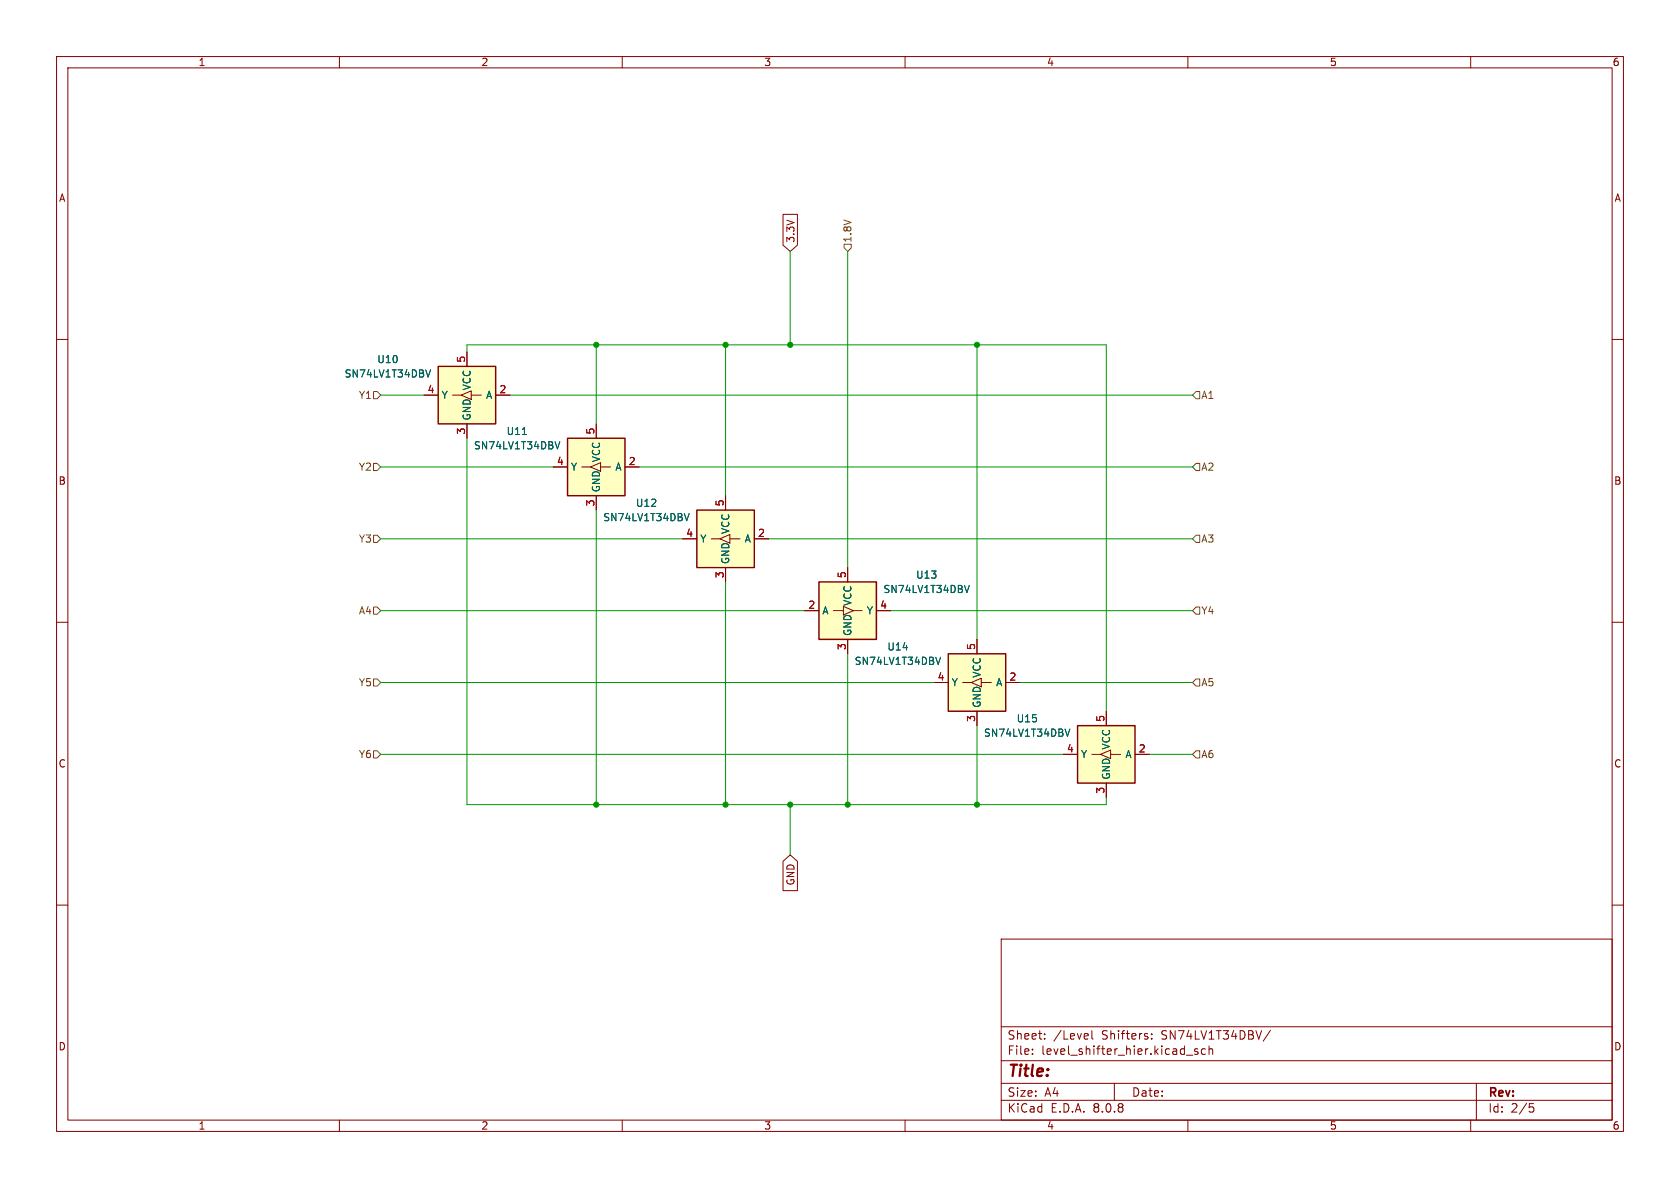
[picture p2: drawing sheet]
<svg xmlns="http://www.w3.org/2000/svg" width="297mm" height="210mm" viewBox="0 0 297 210" stroke-linecap="round" stroke-linejoin="round" font-family="sans-serif">
<g fill="none" stroke="#840000" stroke-width=".18">
<path d="M10 10h277v190h-277zM12 12h273v186h-273zM60 10v2M110 10v2M160 10v2M210 10v2M260 10v2M10 60h2M285 60h2M10 110h2M285 110h2M10 160h2"/>
<path d="M177 166h108v32h-108zM285 160h2M60 198v2M110 198v2M160 198v2M177 194.5h108M177 191.5h108M177 187.5h108M177 181.5h108M182.5 186.3v.1M182.5 185.5v.1M184.7 183.6v.1"/>
<path d="M184.7 182.8v.1M193 182.2v1.3l.2 .2M197 191.5v3M203.6 183.6v.1M203.6 182.8v.1M209.7 186.5h1.2M210 198v2M211.7 185.5l-.3-.1-.2 .2v.2l.5 .2v.3h-.5M213.1 185.5l-.4-.1-.3 .3v.4l.1 .2h.6M213.7 185.5l.3-.1 .3 .1 .1 .9M213.7 184.9v1.5M224.6 182.1l-1.3 2"/>
<path d="M260 198v2M261 191.5v6.5M270.4 195.1h.7M270.5 195.7h.4l.3 .3-.2 .5-.5 .1"/>
</g>
<path d="M100.3 77.5h10.2v10.1h-10.2z" fill="#ffffc2"/>
<path d="M100.3 77.5h10.2v10.1h-10.2z" fill="none" stroke="#840000" stroke-width=".25"/>
<path d="M105.4 74.9v2.6M97.8 82.6h2.5M102.9 82.6h1.5M104.4 82.6l1.8-.8v1.5zM105.4 87.6v2.6M106.2 82.6h1.7M110.5 82.6h2.5" fill="none" stroke="#840000" stroke-width=".18"/>
<path d="M92.3 76.8h.8M98.1 78.1l.4 1.3 .5-1.3" fill="none" stroke="#006464" stroke-width=".18"/>
<path d="M123.2 90.2h10.1v10.1h-10.1z" fill="#ffffc2"/>
<path d="M123.2 90.2h10.1v10.1h-10.1z" fill="none" stroke="#840000" stroke-width=".25"/>
<path d="M120.6 95.3h2.6M125.7 95.3h1.6M127.3 95.3l1.7-.8v1.5zM128.3 87.6v2.6M129 95.3h1.8M133.3 95.3h2.6M128.3 100.3v2.6" fill="none" stroke="#840000" stroke-width=".18"/>
<path d="M121 90.8l.4 1.3 .4-1.3" fill="none" stroke="#006464" stroke-width=".18"/>
<path d="M77.5 64.8h10.1v10.1h-10.1z" fill="#ffffc2"/>
<path d="M77.5 64.8h10.1v10.1h-10.1z" fill="none" stroke="#840000" stroke-width=".25"/>
<path d="M74.9 69.9h2.6M80 69.9h1.5M81.5 69.9l1.8-.8v1.5zM82.5 62.2v2.6M82.5 74.9v2.6M83.3 69.9h1.8M87.6 69.9h2.6" fill="none" stroke="#840000" stroke-width=".18"/>
<path d="M75.3 65.4l.4 1.3 .4-1.3" fill="none" stroke="#006464" stroke-width=".18"/>
<path d="M144.8 102.9h10.1v10.1h-10.1z" fill="#ffffc2"/>
<path d="M144.8 102.9h10.1v10.1h-10.1z" fill="none" stroke="#840000" stroke-width=".25"/>
<path d="M142.2 108h2.6M147.3 108h1.8M149.1 107.2l1.8 .8-1.8 .7zM149.9 100.3v2.6M149.9 113v2.6M150.9 108h1.5M154.9 108h2.6" fill="none" stroke="#840000" stroke-width=".18"/>
<path d="M170.5 103.5l.4 1.3 .5-1.3" fill="none" stroke="#006464" stroke-width=".18"/>
<path d="M167.6 115.6h10.2v10.1h-10.2z" fill="#ffffc2"/>
<path d="M167.6 115.6h10.2v10.1h-10.2z" fill="none" stroke="#840000" stroke-width=".25"/>
<path d="M172.7 113v2.6M165.1 120.7h2.5M170.2 120.7h1.5M171.7 120.7l1.8-.8v1.5zM172.7 125.7v2.6M173.5 120.7h1.8M177.8 120.7h2.5" fill="none" stroke="#840000" stroke-width=".18"/>
<path d="M165.4 116.2l.5 1.3 .4-1.3" fill="none" stroke="#006464" stroke-width=".18"/>
<path d="M190.5 128.3h10.2v10.1h-10.2z" fill="#ffffc2"/>
<path d="M190.5 128.3h10.2v10.1h-10.2z" fill="none" stroke="#840000" stroke-width=".25"/>
<g fill="none" stroke="#840000" stroke-width=".18">
<path d="M138.4 37.9h2.6v5.4l-1.3 1.2-1.3-1.2zM74.9 69.9h2.6M82.5 62.2v2.6M82.5 74.9v2.6M87.6 69.9h2.6M105.4 74.9v2.6M97.8 82.6h2.5M105.4 87.6v2.6M110.5 82.6h2.5M120.6 95.3h2.6M128.3 87.6v2.6M133.3 95.3h2.6"/>
<path d="M128.3 100.3v2.6M142.2 108h2.6M149.9 100.3v2.6M149.9 113v2.6M154.9 108h2.6M172.7 113v2.6M165.1 120.7h2.5M172.7 125.7v2.6M177.8 120.7h2.5M188 133.4h2.5M193 133.4h1.6M194.6 133.4l1.7-.8v1.5z"/>
<path d="M195.6 125.7v2.6M195.6 138.4v2.6M196.3 133.4h1.8M200.7 133.4h2.5M138.4 152.2l1.3-1.1 1.3 1.1v5.2h-2.6z"/>
</g>
<path d="M75.3 65.4l.4 1.3 .4-1.3M92.3 76.8h.8M98.1 78.1l.4 1.3 .5-1.3M121 90.8l.4 1.3 .4-1.3M165.4 116.2l.5 1.3 .4-1.3M170.5 103.5l.4 1.3 .5-1.3M188.3 128.9l.4 1.3 .4-1.3" fill="none" stroke="#006464" stroke-width=".18"/>
<g fill="none" stroke="#725600" stroke-width=".18">
<path d="M149.2 43.2h1.3v.6l-.6 .7-.7-.7zM66 69.2h.7l.6 .7-.6 .6h-.7zM211.5 69.2h.6v1.3h-.6l-.7-.6zM66 81.9h.7l.6 .7-.6 .6h-.7zM66 94.6h.7l.6 .7-.6 .6h-.7zM211.5 94.6h.6v1.3h-.6l-.7-.6zM211.5 81.9h.6v1.3h-.6l-.7-.6zM66 107.3h.7l.6 .7-.6 .6h-.7zM211.5 107.3h.6v1.3h-.6l-.7-.6zM66 132.7h.7l.6 .7-.6 .6h-.7zM66 120h.7l.6 .7-.6 .6h-.7zM211.5 120h.6v1.3h-.6l-.7-.6z"/>
<path d="M211.5 132.7h.6v1.3h-.6l-.7-.6z"/>
</g>
<g fill="none" stroke="#009600" stroke-width=".18">
<path d="M139.7 44.5v16.5M149.9 44.5v55.8M67.3 69.9h7.6M82.5 77.5v64.7h113.1v-1.2M82.5 62.2v-1.2h113.1v64.7M90.2 69.9h120.6M105.4 61v13.9M128.3 61v26.6M172.7 61v52M67.3 95.3h53.3M67.3 82.6h30.5M105.4 90.2v52"/>
<path d="M113 82.6h97.8M135.9 95.3h74.9M67.3 108h74.9M128.3 102.9v39.3M149.9 115.6v26.6M157.5 108h53.3M67.3 133.4h120.7M67.3 120.7h97.8M172.7 128.3v13.9M180.3 120.7h30.5M203.2 133.4h7.6M139.7 142.2v8.9"/>
</g>
<g fill="#009600" stroke="#009600" stroke-width=".18">
<circle cx="139.7" cy="142.2" r=".46"/>
<circle cx="172.7" cy="61" r=".46"/>
<circle cx="172.7" cy="142.2" r=".46"/>
<circle cx="149.9" cy="142.2" r=".46"/>
<circle cx="128.3" cy="61" r=".46"/>
<circle cx="139.7" cy="61" r=".46"/>
<circle cx="128.3" cy="142.2" r=".46"/>
<circle cx="105.4" cy="142.2" r=".46"/>
<circle cx="105.4" cy="61" r=".46"/>
</g>
<text font-size="2.8" fill="#840000" x="178" y="190.9">Title:</text>
<g font-size="2.1" fill="#840000">
<text x="178" y="184">Sheet:</text>
<text x="186.2" y="184">/Level</text>
<text x="194.8" y="184">Shifters:</text>
<text x="205.5" y="184">SN74LV1T34DBV/</text>
<text x="178" y="186.7">File:</text>
<text x="184.1" y="186.7">level_shifter_hier.kicad_sch</text>
<text x="178" y="196.9">KiCad</text>
<text x="178" y="194.1">Size:</text>
<text x="184.7" y="194.1">A4</text>
<text x="185.7" y="196.9">E.D.A.</text>
<text x="193.3" y="196.9">8.0.8</text>
<text x="200" y="194.1">Date:</text>
<text x="263" y="194.3">Rev:</text>
<text x="263" y="196.9">Id:</text>
<text x="267.1" y="196.9">2/5</text>
</g>
<g font-size="1.8" fill="#840000">
<text x="35" y="11.9">1</text>
<text x="85" y="11.9">2</text>
<text x="135" y="11.9">3</text>
<text x="185" y="11.9">4</text>
<text x="235" y="11.9">5</text>
<text x="285" y="11.9">6</text>
<text x="10.3" y="35.9">A</text>
<text x="285.3" y="35.9">A</text>
<text x="140.7" y="43" transform="rotate(-90 140.7 43)">3.3V</text>
<text x="10.3" y="85.9">B</text>
<text x="285.3" y="85.9">B</text>
<text x="10.3" y="135.9">C</text>
<text x="285.3" y="135.9">C</text>
<text x="140.7" y="156.6" transform="rotate(-90 140.7 156.6)">GND</text>
<text x="10.3" y="185.9">D</text>
<text x="285.3" y="185.9">D</text>
<text x="35" y="199.9">1</text>
<text x="85" y="199.9">2</text>
<text x="135" y="199.9">3</text>
<text x="185" y="199.9">4</text>
<text x="235" y="199.9">5</text>
<text x="285" y="199.9">6</text>
</g>
<g font-size="1.8" fill="#725600">
<text x="150.7" y="43" transform="rotate(-90 150.7 43)">1.8V</text>
<text x="63.3" y="70.7">Y1</text>
<text x="212.3" y="70.7">A1</text>
<text x="63.3" y="83.4">Y2</text>
<text x="212.3" y="83.4">A2</text>
<text x="63.3" y="96.1">Y3</text>
<text x="212.3" y="96.1">A3</text>
<text x="63.3" y="108.8">A4</text>
<text x="212.3" y="108.8">Y4</text>
<text x="63.3" y="121.5">Y5</text>
<text x="212.3" y="121.5">A5</text>
<text x="63.3" y="134.2">Y6</text>
<text x="212.3" y="134.2">A6</text>
</g>
<g font-size="1.8" fill="#006464">
<text x="66.6" y="64.4">U10</text>
<text x="60.8" y="66.9">SN74LV1T34DBV</text>
<text x="78" y="70.7">Y</text>
<text x="83.4" y="69.1" transform="rotate(-90 83.4 69.1)">VCC</text>
<text x="85.8" y="70.7">A</text>
<text x="83.4" y="74.4" transform="rotate(-90 83.4 74.4)">GND</text>
<text x="89.5" y="77.1">U11</text>
<text x="83.7" y="79.6">SN74LV1T34DBV</text>
<text x="100.8" y="83.4">Y</text>
<text x="106.3" y="81.8" transform="rotate(-90 106.3 81.8)">VCC</text>
<text x="108.7" y="83.4">A</text>
<text x="106.3" y="87.1" transform="rotate(-90 106.3 87.1)">GND</text>
<text x="112.3" y="89.8">U12</text>
<text x="106.5" y="92.3">SN74LV1T34DBV</text>
<text x="129.1" y="94.5" transform="rotate(-90 129.1 94.5)">VCC</text>
<text x="123.7" y="96.1">Y</text>
<text x="129.1" y="99.8" transform="rotate(-90 129.1 99.8)">GND</text>
<text x="131.6" y="96.1">A</text>
<text x="150.7" y="107.2" transform="rotate(-90 150.7 107.2)">VCC</text>
<text x="156.1" y="105">SN74LV1T34DBV</text>
<text x="161.9" y="102.5">U13</text>
<text x="145.3" y="108.8">A</text>
<text x="150.7" y="112.5" transform="rotate(-90 150.7 112.5)">GND</text>
<text x="153.1" y="108.8">Y</text>
<text x="151" y="117.7">SN74LV1T34DBV</text>
<text x="156.8" y="115.2">U14</text>
<text x="173.6" y="119.9" transform="rotate(-90 173.6 119.9)">VCC</text>
<text x="168.1" y="121.5">Y</text>
<text x="173.6" y="125.2" transform="rotate(-90 173.6 125.2)">GND</text>
<text x="176" y="121.5">A</text>
<text x="173.9" y="130.4">SN74LV1T34DBV</text>
<text x="179.6" y="127.9">U15</text>
<text x="191" y="134.2">Y</text>
<text x="196.4" y="137.9" transform="rotate(-90 196.4 137.9)">GND</text>
<text x="196.4" y="132.6" transform="rotate(-90 196.4 132.6)">VCC</text>
<text x="198.9" y="134.2">A</text>
</g>
<g font-size="1.8" fill="#a90000">
<text x="82.3" y="64.2" transform="rotate(-90 82.3 64.2)">5</text>
<text x="75.5" y="69.6">4</text>
<text x="88.2" y="69.6">2</text>
<text x="82.3" y="76.9" transform="rotate(-90 82.3 76.9)">3</text>
<text x="105.2" y="76.9" transform="rotate(-90 105.2 76.9)">5</text>
<text x="98.4" y="82.3">4</text>
<text x="111.1" y="82.3">2</text>
<text x="105.2" y="89.6" transform="rotate(-90 105.2 89.6)">3</text>
<text x="128" y="89.6" transform="rotate(-90 128 89.6)">5</text>
<text x="121.2" y="95">4</text>
<text x="133.9" y="95">2</text>
<text x="128" y="102.3" transform="rotate(-90 128 102.3)">3</text>
<text x="142.8" y="107.7">2</text>
<text x="149.6" y="102.3" transform="rotate(-90 149.6 102.3)">5</text>
<text x="155.5" y="107.7">4</text>
<text x="149.6" y="115" transform="rotate(-90 149.6 115)">3</text>
<text x="172.5" y="115" transform="rotate(-90 172.5 115)">5</text>
<text x="165.7" y="120.4">4</text>
<text x="178.4" y="120.4">2</text>
<text x="172.5" y="127.7" transform="rotate(-90 172.5 127.7)">3</text>
<text x="195.3" y="127.7" transform="rotate(-90 195.3 127.7)">5</text>
<text x="188.5" y="133.1">4</text>
<text x="201.2" y="133.1">2</text>
<text x="195.3" y="140.4" transform="rotate(-90 195.3 140.4)">3</text>
</g>
</svg>
